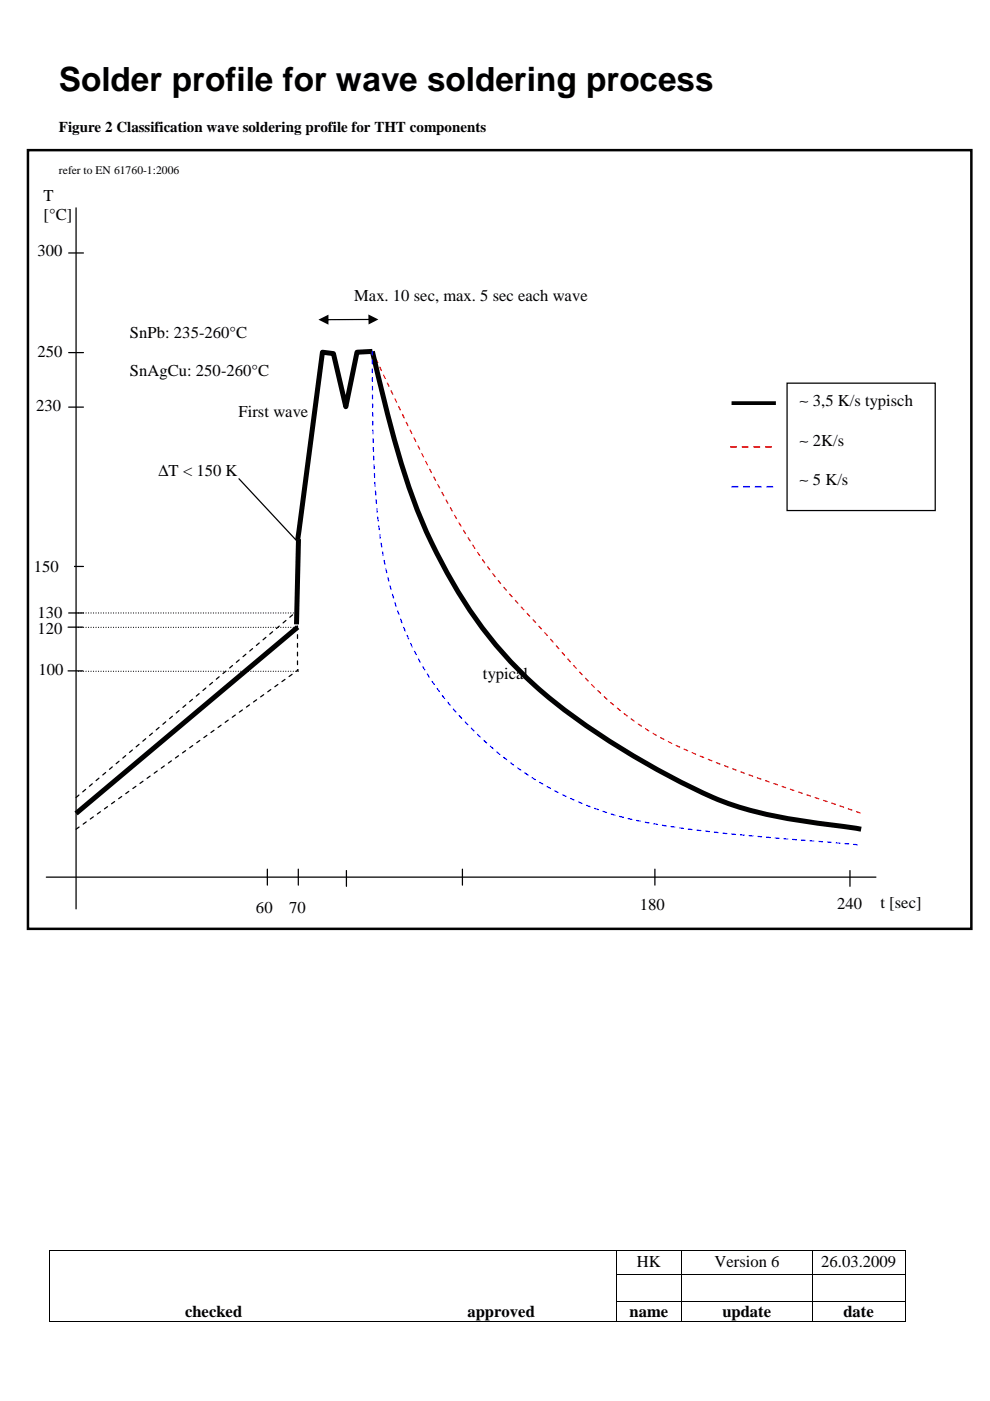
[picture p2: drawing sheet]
<svg xmlns="http://www.w3.org/2000/svg" width="210mm" height="297mm" viewBox="0 0 210 297" stroke-linecap="round" stroke-linejoin="round" font-family="sans-serif">
<g fill="#000">
<path d="M10.5 265h.2v.1h-.2zM10.5 270.1h.2v.2h-.2zM10.5 275.9h.2v.2h-.2zM23.3 265h.2v.1h-.2zM67.1 265h.1v.1h-.1zM81.6 265h.2v.1h-.2zM130.6 265h.2v.1h-.2zM130.6 270.1h.2v.2h-.2zM130.6 275.9h.2v.2h-.2zM144.4 265h.2v.1h-.2zM144.4 270.1h.2v.2h-.2zM144.4 275.9h.2v.2h-.2z"/>
<path d="M172.1 265h.2v.1h-.2zM172.1 270.1h.2v.2h-.2zM172.1 275.9h.2v.2h-.2zM191.8 265h.2v.1h-.2zM191.8 270.1h.2v.2h-.2zM191.8 275.9h.2v.2h-.2zM10.5 280.1h.2v.2h-.2zM23.2 280.1h.1v.2h-.1zM66.9 280.1h.2v.2h-.2zM81.5 280.1h.2v.2h-.2zM130.6 280.1h.2v.2h-.2zM144.4 280.1h.2v.2h-.2z"/>
<path d="M172.1 280.1h.2v.2h-.2zM191.8 280.1h.2v.2h-.2z"/>
</g>
<g fill="none" stroke="#000" stroke-width=".21">
<path d="M10.6 265.1v5M10.6 270.3v5.6M10.6 276.1v4M10.7 265h12.6M23.5 265h43.6M67.2 265h14.4M81.8 265h48.8M130.7 265.1v5M130.7 270.3v5.6M130.7 276.1v4M130.8 265h13.6M130.8 270.2h13.6"/>
<path d="M130.8 276h13.6M144.5 265.1v5M144.5 270.3v5.6M144.5 276.1v4M144.6 265h27.5M144.6 270.2h27.5M144.6 276h27.5M172.2 265.1v5M172.2 270.3v5.6M172.2 276.1v4M172.3 265h19.5M172.3 270.2h19.5"/>
<path d="M172.3 276h19.5M191.9 265.1v5M191.9 270.3v5.6M191.9 276.1v4M10.7 280.2h119.9M130.8 280.2h13.6M144.6 280.2h27.5M172.3 280.2h19.5"/>
</g>
<path d="M63.1 132.7v9.5" fill="none" stroke="#010101" stroke-width=".26" stroke-dasharray=".8 1.1"/>
<path d="M14.4 133h3.2M14.6 130h3.1M14.4 142.2h3.2M9.8 186h175.9" fill="none" stroke="#010101" stroke-width=".26"/>
<path d="M69.2 67.7l9.3-.1 .1 .1-.1 .2h-9.2zM67.5 67.8l2.1-1.1v2.1zM78.1 66.7l2.1 1-2.1 1.1z" fill="#010101"/>
<path d="M98 184.3v3.4M180.2 184.6v3.3" fill="none" stroke="#010101" stroke-width=".26"/>
<g fill="#fff">
<path d="M175 188.2h11v7.3h-11z" fill-rule="evenodd"/>
<path d="M92.5 189h11v7.3h-11z" fill-rule="evenodd"/>
</g>
<path d="M56.7 184.3v3.4" fill="none" stroke="#010101" stroke-width=".26"/>
<path d="M51.7 189h9.4v7.3h-9.4z" fill-rule="evenodd" fill="#fff"/>
<path d="M138.9 184.3v3.4" fill="none" stroke="#010101" stroke-width=".26"/>
<path d="M133.1 188.5h11v7.2h-11z" fill-rule="evenodd" fill="#fff"/>
<path d="M14.6 53.6h3.1M14.6 120.1h3.1M63.2 184.3v3.4" fill="none" stroke="#010101" stroke-width=".26"/>
<path d="M58.8 189h9.4v7.3h-9.4z" fill-rule="evenodd" fill="#fff"/>
<path d="M73.4 184.6v3.3" fill="none" stroke="#010101" stroke-width=".26"/>
<path d="M69.5 189h9.4v7.3h-9.4z" fill-rule="evenodd" fill="#fff"/>
<path d="M16.1 44.1v148.6M14.6 74.8h3.1M14.6 86.3h3.1" fill="none" stroke="#010101" stroke-width=".26"/>
<path d="M79 74.5a472.4 472.4 0 0 0 18.8 37.1 99.5 99.5 0 0 0 15.7 20.3l3.4 3.8a106.4 106.4 0 0 0 16.3 16.3 68.9 68.9 0 0 0 17.9 9.4l9.8 3.6 21.7 7.5" fill="none" stroke="#ff0101" stroke-width=".26" stroke-dasharray=".8 1.1"/>
<path d="M16.1 169.1l46.5-39.2M16.1 175.8l47.1-33.8" fill="none" stroke="#010101" stroke-width=".26" stroke-dasharray=".8 1.1"/>
<path d="M4.6 116.7h11v7.2h-11z" fill-rule="evenodd" fill="#fff"/>
<path d="M63.1 114.4l5.3-39.7 2.3 .3 2.6 11.2 2.4-11.5 3.3-.2a260 260 0 0 0 9.3 33.1 100.3 100.3 0 0 0 23.7 36.4 143.1 143.1 0 0 0 30.3 20.8 74 74 0 0 0 28.8 9.4l11.5 1.6M63.3 114.3l-.4 18.1M63.1 133l-47 39.5" fill="none" stroke="#010101" stroke-width="1.1" stroke-linecap="butt"/>
<path d="M79 74.5a320.7 320.7 0 0 0 1.3 37.4 76.2 76.2 0 0 0 10.6 31.5 71.7 71.7 0 0 0 52 32 831.3 831.3 0 0 0 39.7 3.8" fill="none" stroke="#0101ff" stroke-width=".26" stroke-dasharray=".8 1.1"/>
<path d="M25 67.1h40.8v20.3h-40.8z" fill-rule="evenodd" fill="#fff"/>
<path d="M16.1 130h47.1M16.1 133h47.1M63.2 142.3h-47.1" fill="none" stroke="#010101" stroke-width=".26" stroke-dasharray="0 .5"/>
<path d="M166.9 81.2h31.4v27h-31.4zM50.7 101.5l12.5 13.5" fill="none" stroke="#010101" stroke-width=".26"/>
<path d="M155.1 85.5h9.4" fill="none" stroke="#010101" stroke-width=".79" stroke-linecap="butt"/>
<path d="M154.8 94.7h9.5" fill="none" stroke="#ff0101" stroke-width=".35" stroke-dasharray="1.4 1.1" stroke-linecap="butt"/>
<path d="M155.1 103.2h9.4" fill="none" stroke="#0101ff" stroke-width=".35" stroke-dasharray="1.4 1.1" stroke-linecap="butt"/>
<path d="M5.9 31.8h200.1v165.1h-200.1z" fill="none" stroke="#010101" stroke-width=".53"/>
<text font-size="7.1" x="12.5" y="19.3">Solder profile for wave soldering process</text>
<g font-size="3.5">
<text x="9.2" y="42.6">T</text>
<text x="9.2" y="46.7">[°C]</text>
<text x="8" y="54.2">300</text>
<text x="75.1" y="63.8">Max. 10 sec, max. 5 sec each wave</text>
<text x="27.6" y="71.6">SnPb: 235-260°C</text>
<text x="8" y="75.6">250</text>
<text x="27.6" y="79.8">SnAgCu: 250-260°C</text>
<text x="7.7" y="87.2">230</text>
<text x="50.6" y="88.3">First wave</text>
<text x="169.5" y="86.1">∼ 3,5 K/s typisch</text>
<text x="169.5" y="94.5">∼ 2K/s</text>
<text x="33.6" y="100.9">∆T &lt; 150 K</text>
<text x="169.5" y="102.9">∼ 5 K/s</text>
<text x="7.2" y="121.2">150</text>
<text x="8" y="131.1">130</text>
<text x="8" y="134.5">120</text>
<text x="8.2" y="143.2">100</text>
<text x="102.4" y="144.1">typical</text>
<text x="54.3" y="193.6">60</text>
<text x="61.3" y="193.6">70</text>
<text x="135.6" y="193">180</text>
<text x="177.5" y="192.7">240</text>
<text x="186.7" y="192.4">t [sec]</text>
<text x="135" y="268.7">HK</text>
<text x="151.5" y="268.7">Version 6</text>
<text x="174.1" y="268.7">26.03.2009</text>
<text x="39.2" y="279.3">checked</text>
<text x="99.1" y="279.3">approved</text>
<text x="133.5" y="279.3">name</text>
<text x="153.2" y="279.3">update</text>
<text x="178.8" y="279.3">date</text>
</g>
<text font-size="3.2" x="12.5" y="28">Figure 2 Classification wave soldering profile for THT components</text>
<text font-size="2.5" x="12.5" y="36.9">refer to EN 61760-1:2006</text>
</svg>
